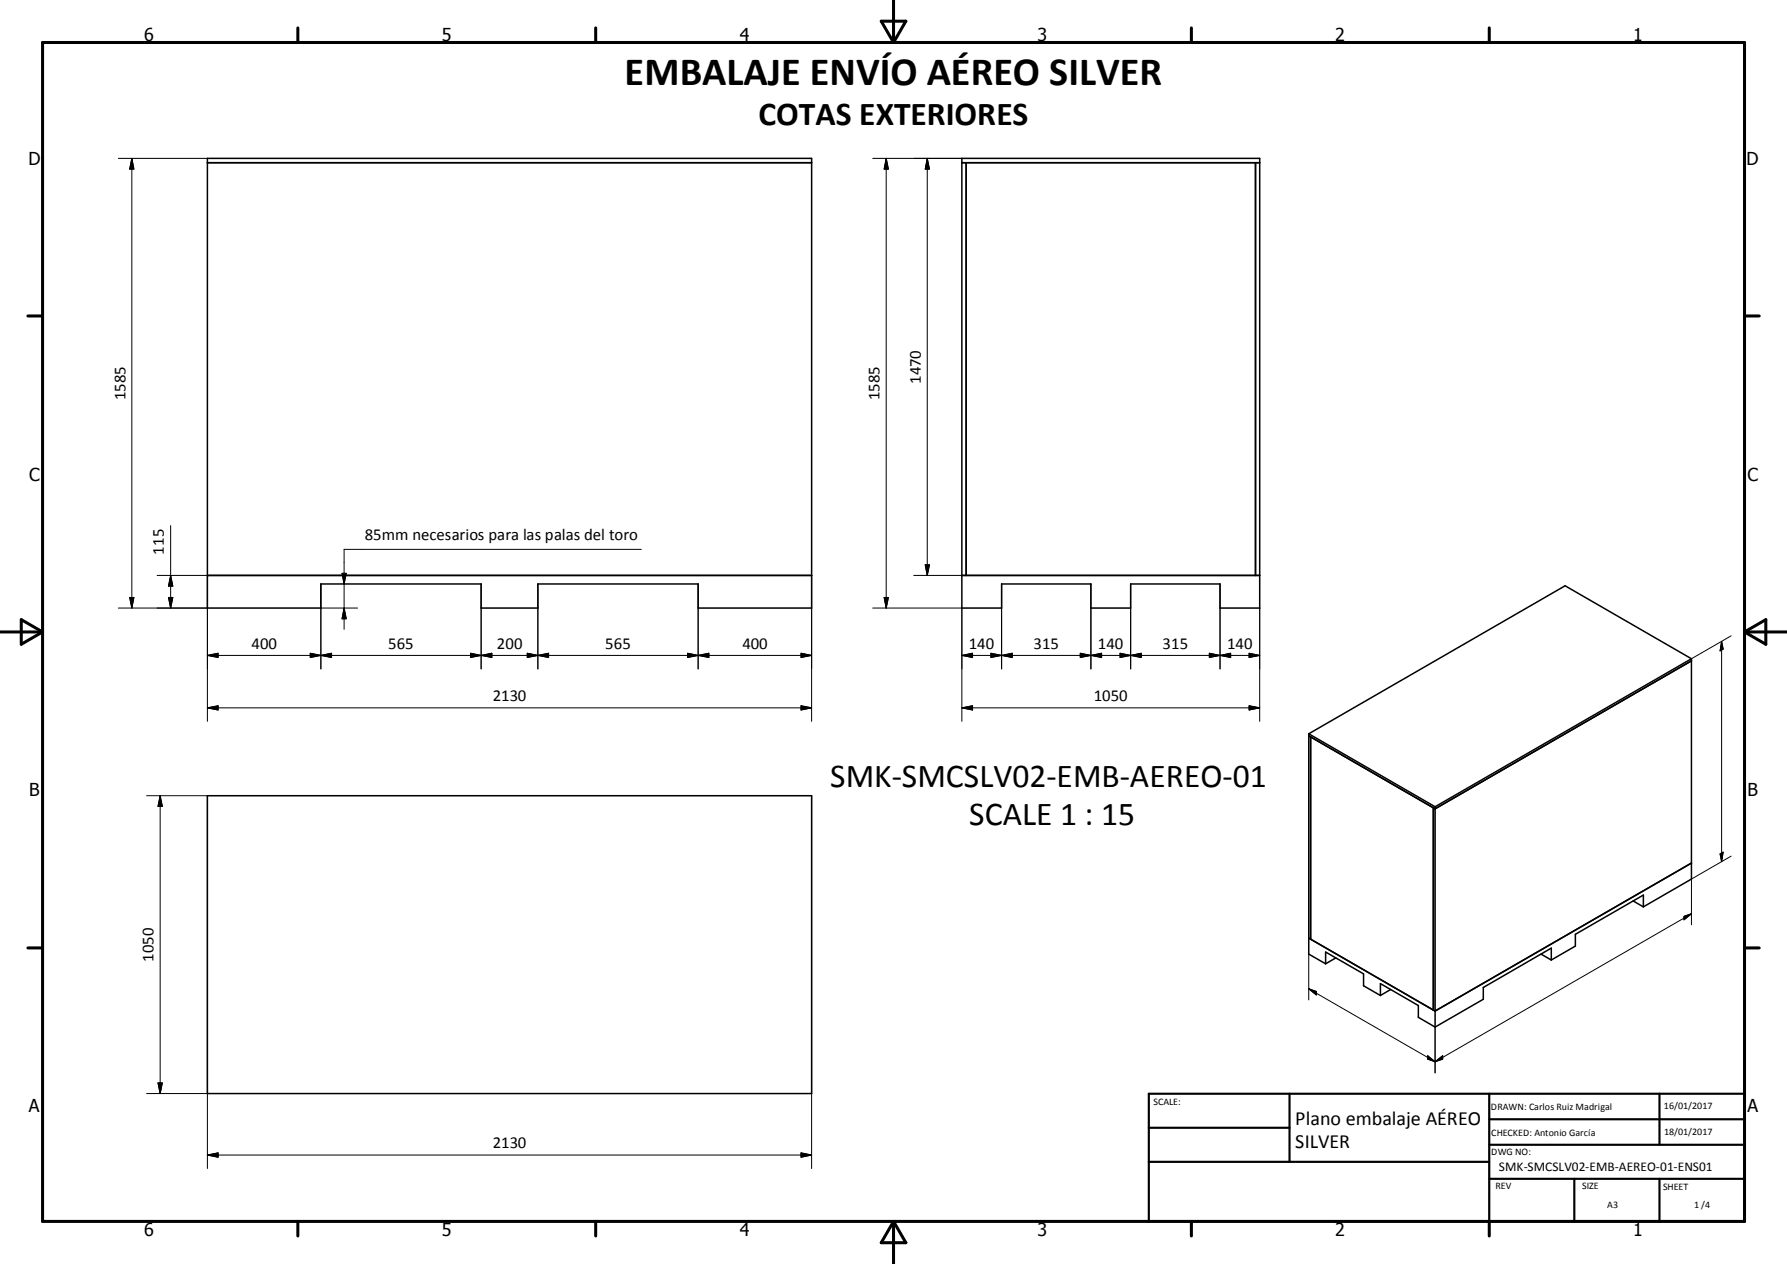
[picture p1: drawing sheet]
<svg xmlns="http://www.w3.org/2000/svg" width="420mm" height="297mm" viewBox="0 0 420 297" stroke-linecap="round" stroke-linejoin="round" font-family="sans-serif">
<g fill="none" stroke="#000" stroke-width=".36">
<path d="M48.7 37.2h142.1v105.7h-26.7v-5.7h-37.7v5.7h-13.3v-5.7h-37.7v5.7h-26.7zM48.7 38.2h142.1M226.1 37.2h70v105.7h-9.3v-5.7h-21v5.7h-9.4v-5.7h-21v5.7h-9.3zM226.1 38.2h70M227.1 38.2v97M295.1 38.2v97M48.7 135.2h142.1M226.1 135.2h70M397.6 154.8v51.8l-11.3 6.5M397.6 155.3l-60.3 34.8M397.6 154.8l-60.3 34.8M397.6 154.8l-29.7-17.2-60.3 34.8"/>
<path d="M307.6 172.4v51.8l4 2.3M307.6 172.4l29.7 17.2M48.7 187h142.1v70h-142.1zM337.3 189.6v51.7M337.3 190.1l-.4-.3v47.5M337.3 190.1l-29.7-17.2 .5 .3v47.5M383.9 211.7l2.4 1.4M386.3 213.1v-2.8l-16 9.2v2.8l-5.7 3.3M397.6 202.8l-60.3 34.8M308.1 220.7l-.5-.3 29.7 17.2M308.1 220.7l28.8 16.6M311.6 226.5v-2.8l8.9 5.1v2.8l4 2.3"/>
<path d="M314 225.1l-2.4 1.4M324.5 233.9v-2.8l8.9 5.2v2.7l3.9 2.3M326.9 232.5l-2.4 1.4M336.9 237.3l.4 .3M362.2 224.2l2.4 1.4M364.6 225.6v-2.8l-16 9.2v2.8l-11.3 6.5"/>
</g>
<g fill="none" stroke="#000" stroke-width=".71">
<path d="M10 10h400v277h-400zM70 6.6v3.4M140 6.6v3.4M207.1 5h5.8l-2.9 5zM210 0v10M280 6.6v3.4M350 6.6v3.4M6.6 74.2h3.4M410 74.2h3.5M0 148.5h10M5 145.6l5 2.9-5 2.9zM410 148.5h10.1"/>
<path d="M410 148.5l5.1-2.9v5.8zM6.6 222.7h3.4M410 222.7h3.5M70 287v3.4M140 287v3.4M210 287v10M210 287l2.9 5h-5.8zM280 287v3.4M350 287v3.4"/>
</g>
<path d="M270 257h140v30h-140zM303.1 257v16M350 257v30M390.1 257v12M270 265h33.1M270 273h80M350 277h60M350 269h60M350 263h60M370 277v10M390.1 277v10" fill="none" stroke="#000" stroke-width=".51"/>
<g fill="none" stroke="#000" stroke-width=".24">
<path d="M27.8 37.2h20.9M31 37.2v105.7M31 37.2l.5 2.5h-1zM205.1 37.2h21M208.3 37.2l.5 2.5h-1zM208.3 37.2v105.7M218 37.2l.5 2.5h-1zM218 37.2v98M36.9 135.2h11.8v34.3M40.1 123.5v19.4M40.1 135.2l.5 2.5h-1zM75.4 137.2v20"/>
<path d="M80.4 134.7h1l-.5 2.5zM113.1 137.2v20M126.4 137.2v20M150.7 129.1h-69.8v18.8M164.1 137.2v20M190.8 135.2v34.3M214.8 135.2h11.3M217.5 132.7h1l-.5 2.5zM235.4 137.2v20M256.4 137.2v20M265.8 137.2v20M286.8 137.2v20"/>
<path d="M27.8 142.9h20.9M30.5 140.4h1l-.5 2.5zM39.6 140.4h1l-.5 2.5zM48.7 154l2.6-.5v1zM48.7 154h142.1M72.9 153.5l2.5 .5-2.5 .5zM75.4 142.9h8.7M75.4 154l2.5-.5v1zM80.9 142.9l.5 2.5h-1zM110.6 153.5l2.5 .5-2.5 .5zM113.1 154l2.5-.5v1zM123.9 153.5l2.5 .5-2.5 .5z"/>
<path d="M126.4 154l2.5-.5v1zM161.6 153.5l2.5 .5-2.5 .5zM164.1 154l2.5-.5v1zM188.3 153.5l2.5 .5-2.5 .5zM205.1 142.9h21v26.6M207.8 140.4h1l-.5 2.5zM226.1 154h70M226.1 154l2.5-.5v1zM232.9 153.5l2.5 .5-2.5 .5zM235.4 154l2.5-.5v1zM253.9 153.5l2.5 .5-2.5 .5zM256.4 154l2.5-.5v1z"/>
<path d="M263.3 153.5l2.5 .5-2.5 .5zM265.8 154l2.5-.5v1zM284.3 153.5l2.5 .5-2.5 .5zM286.8 154l2.5-.5v1zM293.6 153.5l2.5 .5-2.5 .5zM296.1 142.9v26.6M404.7 150.7v51.8M404.7 150.7l.3 1.8-.7 .4zM406.9 149.4l-9.3 5.4M48.7 166.3l2.6-.5v1zM48.7 166.3h142.1M188.3 165.8l2.5 .5-2.5 .5z"/>
<path d="M226.1 166.3h70M226.1 166.3l2.5-.5v1zM293.6 165.8l2.5 .5-2.5 .5zM34.5 187h14.2v87.6M37.6 187v70M37.6 187l.6 2.5h-1.1zM190.8 187v87.6M395.8 215.3l1.8-.6-1.8 1.4zM397.6 214.7l-60.3 34.8M404.3 200.6l.7-.4-.3 2.3zM406.9 201.2l-9.3 5.4v10.7M307.6 232.3l29.7 17.2"/>
<path d="M307.6 232.3l1.8 .7v.8zM307.6 224.2v10.8M34.5 257h14.2M37.1 254.5h1.1l-.6 2.5zM335.6 248.1l1.7 1.4-1.7-.6zM337.3 241.3v10.8M337.3 249.5l1.8-1.4v.8zM48.7 271.4h142.1M48.7 271.4l2.6-.5v1zM188.3 270.9l2.5 .5-2.5 .5z"/>
</g>
<g fill="#000" stroke="#000" stroke-width=".24">
<path d="M31 37.2l.5 2.5h-1zM208.3 37.2l.5 2.5h-1zM218 37.2l.5 2.5h-1zM40.1 135.2l.5 2.5h-1zM80.4 134.7h1l-.5 2.5zM217.5 132.7h1l-.5 2.5zM30.5 140.4h1l-.5 2.5zM39.6 140.4h1l-.5 2.5zM48.7 154l2.6-.5v1zM72.9 153.5l2.5 .5-2.5 .5zM75.4 154l2.5-.5v1zM80.9 142.9l.5 2.5h-1z"/>
<path d="M110.6 153.5l2.5 .5-2.5 .5zM113.1 154l2.5-.5v1zM123.9 153.5l2.5 .5-2.5 .5zM126.4 154l2.5-.5v1zM161.6 153.5l2.5 .5-2.5 .5zM164.1 154l2.5-.5v1zM188.3 153.5l2.5 .5-2.5 .5zM207.8 140.4h1l-.5 2.5zM226.1 154l2.5-.5v1zM232.9 153.5l2.5 .5-2.5 .5zM235.4 154l2.5-.5v1zM253.9 153.5l2.5 .5-2.5 .5z"/>
<path d="M256.4 154l2.5-.5v1zM263.3 153.5l2.5 .5-2.5 .5zM265.8 154l2.5-.5v1zM284.3 153.5l2.5 .5-2.5 .5zM286.8 154l2.5-.5v1zM293.6 153.5l2.5 .5-2.5 .5zM404.7 150.7l.3 1.8-.7 .4zM48.7 166.3l2.6-.5v1zM188.3 165.8l2.5 .5-2.5 .5zM226.1 166.3l2.5-.5v1zM293.6 165.8l2.5 .5-2.5 .5zM37.6 187l.6 2.5h-1.1z"/>
<path d="M395.8 215.3l1.8-.6-1.8 1.4zM404.3 200.6l.7-.4-.3 2.3zM307.6 232.3l1.8 .7v.8zM37.1 254.5h1.1l-.6 2.5zM335.6 248.1l1.7 1.4-1.7-.6zM337.3 249.5l1.8-1.4v.8zM48.7 271.4l2.6-.5v1zM188.3 270.9l2.5 .5-2.5 .5z"/>
</g>
<text font-size="9.4" x="146.8" y="19.9">EMBALAJE ENVÍO AÉREO SILVER</text>
<g font-size="7.9">
<text x="178.3" y="29.4">COTAS EXTERIORES</text>
<text x="195.2" y="184.8">SMK-SMCSLV02-EMB-AEREO-01</text>
<text x="227.8" y="193.8">SCALE 1 : 15</text>
</g>
<g font-size="4.7">
<text x="304.5" y="264.2">Plano embalaje AÉREO</text>
<text x="304.5" y="269.7">SILVER</text>
</g>
<g font-size="4.2">
<text x="33.9" y="9.6">6</text>
<text x="103.9" y="9.6">5</text>
<text x="173.9" y="9.6">4</text>
<text x="243.8" y="9.6">3</text>
<text x="313.9" y="9.6">2</text>
<text x="383.9" y="9.6">1</text>
<text x="6.7" y="38.7">D</text>
<text x="410.5" y="38.7">D</text>
<text x="6.9" y="112.9">C</text>
<text x="410.7" y="112.9">C</text>
<text x="6.9" y="187.1">B</text>
<text x="410.7" y="187.1">B</text>
<text x="6.8" y="261.4">A</text>
<text x="410.7" y="261.4">A</text>
<text x="33.9" y="290.4">6</text>
<text x="103.9" y="290.4">5</text>
<text x="173.9" y="290.4">4</text>
<text x="243.8" y="290.4">3</text>
<text x="313.9" y="290.4">2</text>
<text x="383.9" y="290.4">1</text>
</g>
<g font-size="3.9">
<text x="29.5" y="94.1" transform="rotate(-90 29.5 94.1)">1585</text>
<text x="206.8" y="94.1" transform="rotate(-90 206.8 94.1)">1585</text>
<text x="216.4" y="90.3" transform="rotate(-90 216.4 90.3)">1470</text>
<text x="38.5" y="130.3" transform="rotate(-90 38.5 130.3)">115</text>
<text x="85.8" y="126.9">85mm necesarios para las palas del toro</text>
<text x="59.1" y="152.4">400</text>
<text x="91.3" y="152.4">565</text>
<text x="116.8" y="152.4">200</text>
<text x="142.2" y="152.4">565</text>
<text x="174.5" y="152.4">400</text>
<text x="227.8" y="152.4">140</text>
<text x="242.9" y="152.4">315</text>
<text x="258.1" y="152.4">140</text>
<text x="273.2" y="152.4">315</text>
<text x="288.5" y="152.4">140</text>
<text x="115.8" y="164.8">2130</text>
<text x="257.1" y="164.8">1050</text>
<text x="36.1" y="226" transform="rotate(-90 36.1 226)">1050</text>
<text x="115.8" y="269.8">2130</text>
</g>
<text font-size="3.1" x="352.3" y="275.3">SMK-SMCSLV02-EMB-AEREO-01-ENS01</text>
<g font-size="2.4">
<text x="271.1" y="259.7">SCALE:</text>
<text x="350.4" y="260.8">DRAWN: Carlos Ruiz Madrigal</text>
<text x="391.1" y="260.6">16/01/2017</text>
<text x="350.5" y="267">CHECKED: Antonio García</text>
<text x="391.2" y="266.7">18/01/2017</text>
<text x="350.5" y="271.4">DWG NO:</text>
<text x="351.5" y="279.3">REV</text>
<text x="371.9" y="279.4">SIZE</text>
<text x="390.9" y="279.6">SHEET</text>
<text x="377.8" y="283.9">A3</text>
<text x="398.2" y="283.8">1 /4</text>
</g>
</svg>
